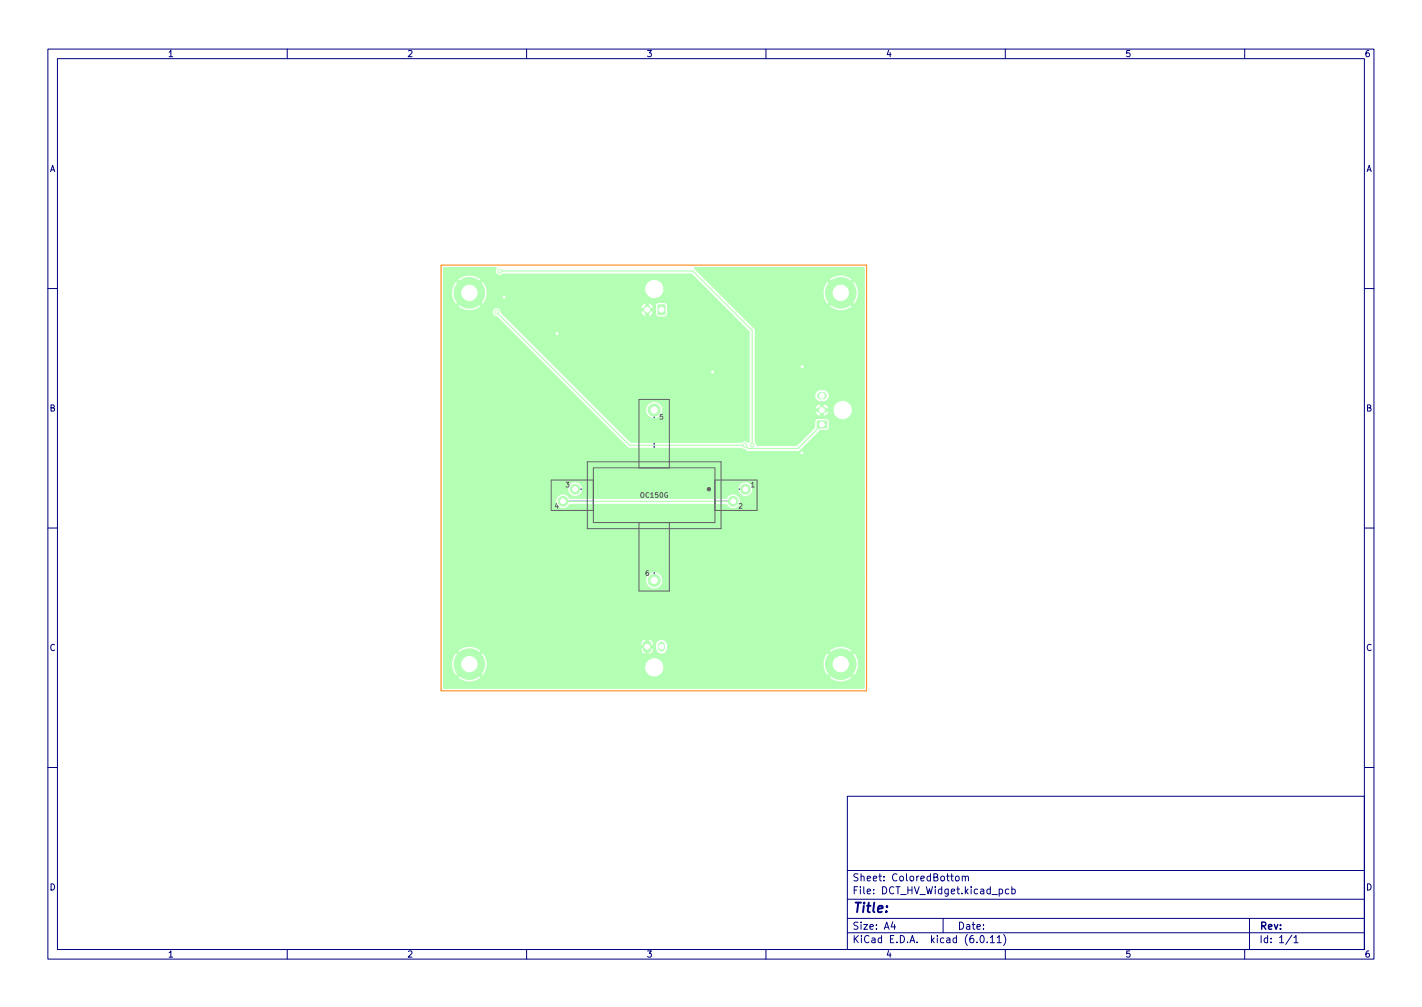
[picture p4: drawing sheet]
<svg xmlns="http://www.w3.org/2000/svg" width="297mm" height="210mm" viewBox="0 0 297 210" stroke-linecap="round" stroke-linejoin="round" font-family="sans-serif">
<g fill="none" stroke="#000080" stroke-width=".21">
<path d="M10 10.2h277v190.1h-277zM12 12.2h273v186.1h-273zM60 10.2v2M110 10.2v2M160 10.2v2M210 10.2v2M260 10.2v2M10 60.2h2M285 60.2h2M123.9 97.7h25.4v11.4h-25.4zM136.6 85v12.7M10 110.2h2"/>
<path d="M117.6 104.7h6.3M120.1 102.1h3.8M136.6 109.1v12.7M149.3 104.7h3.9M149.3 102.1h6.4M285 110.2h2M10 160.2h2M177 166.3h108v32h-108zM285 160.2h2M60 198.3v2M110 198.3v2M160 198.3v2"/>
<path d="M177 194.8h108M177 191.8h108M177 187.8h108M177 181.8h108M182.5 186.5v.1M182.5 185.7v.1M184.6 183.8v.1M184.6 183v.1M197 191.8v3M201 183.1l.2-.2 .4 .1v.9M201 182.9v1M201.6 183.1l.3-.2 .3 .1 .1 .9"/>
<path d="M209.6 195.1a1.72 1.72 0 0 1 0 2.3M210 198.3v2M211.4 185.7l.4-.1 .3 .3-.2 .7h-.5M211.4 185.1v1.5M260 198.3v2M261 191.8v6.5M270.3 195.8l.4-.5v1.5M270.3 196.8h.8"/>
</g>
<g fill="#b3ffb3" stroke="#b3ffb3" stroke-width=".21">
<path d="M134.5 134.1h1.4v1.9h-1.4z"/>
<path d="M170.8 87.9h1.8v1.4h-1.8z"/>
<path d="M137.5 63.7h1.4v1.9h-1.4z"/>
<path d="M92.7 55.9h11a.98 .98 0 0 0 .1 1.3 .98 .98 0 0 0 1.3 0h39.3l3.1 3.1h-8.8a2.01 2.01 0 0 0-2.3-1.9l-35.9-.1a3.7 3.7 0 0 0-4.9 .1l2.5 2.4 2.4-2.4h35.9a2 2 0 0 0-1.6 2.8h-33l-.2-1.2-.8-1.3-2.4 2.4h-.7l-2.4-2.4a3.6 3.6 0 0 0 0 4.9l2.4-2.5h.7l2.4 2.5 .8-1.3 .2-1.1h33a2.01 2.01 0 0 0 2.3 1.1 2.01 2.01 0 0 0 1.6-2h8.8l5.2 5.2h-13.3v-1.7l-.2-.5-.5-.2-1.3 .1-.4 .4-.1 .8-.5-.1a1.22 1.22 0 0 0-1-1.1v1.2h-.5v-1.2l-.5 .2-.4 .5h-33.5l-2.4-2.4-2.5 2.4a3.7 3.7 0 0 0 4.9 0h33.5l-.1 .5h3v.6l-1.5-.1v1.2h-.5v-1.2h-1a1.23 1.23 0 0 0 1 1.3h.5a1.24 1.24 0 0 0 1-1.2h.5l.1 .8 .2 .2 .4 .2 1.4-.1 .3-.2 .1-.4h13.3l3.8 3.8v16.3h-18.1v-.3a1.78 1.78 0 0 0-2.8-1.1 1.78 1.78 0 0 0 .3 3 1.78 1.78 0 0 0 2.5-1.6h18.1v6.6l-.1 .2a1.04 1.04 0 0 0-1.4-.1h-23.2l-27.1-27.1a.93 .93 0 0 0-.9-.9 .93 .93 0 0 0-1 .9 .93 .93 0 0 0 1 .9l27.5 27.5h23.6l1.3 .7h10.6l.4-.2 4.1-4.2h1.3l.5-.3 .1-.4v-1.4l-.3-.3-.4-.1h-1.6l-.4 .1-.3 .5-.1 1.3-3.7 3.7h-8.3l-.3-.8-.1-23.4-12.6-12.9h35.4v2.5l-2.4-.1a3.7 3.7 0 0 0-4.9 .1l2.4 2.4 2.5-2.4h2.4v2.8h-1.2l-.1-1.2-.8-1.3-2.4 2.4h-.7l-2.5-2.4a3.6 3.6 0 0 0 0 4.9l2.5-2.5h.7l2.4 2.5 .8-1.3 .1-1.1h1.2v2.7h-2.4l-2.5-2.4-2.4 2.4a3.7 3.7 0 0 0 4.9 0h2.4v18.8h-7.3v-.3a1.25 1.25 0 0 0-1.2-1h-.6a1.26 1.26 0 0 0-1.2 1.2 1.26 1.26 0 0 0 1.2 1.3h.7l.6-.3 .4-.5 .1-.4h7.3v2.9h-2.5v-.2a2.01 2.01 0 0 0-1.9-1.8 2.01 2.01 0 0 0-2.1 1.8h-.8v-.2a1.24 1.24 0 0 0-1.2-.8v1h-.6v-1a1.23 1.23 0 0 0-1.2 1h3.8v.5h-2v1h-.6v-1h-1.2a1.23 1.23 0 0 0 1.2 1h.6a1.25 1.25 0 0 0 1.2-1h.8a2.01 2.01 0 0 0 2.2 1.7 2.01 2.01 0 0 0 1.8-2h2.5v16.5h-23.3v-.2a1.53 1.53 0 0 0-1.6-1.3 1.53 1.53 0 0 0-1.4 1.5h-32.5l-.1-.2a1.53 1.53 0 0 0-2.4-1 1.53 1.53 0 0 0 .2 2.6 1.53 1.53 0 0 0 2.3-1.4h32.5v.3a1.53 1.53 0 0 0 1.6 1.3 1.53 1.53 0 0 0 1.4-1.6h23.3v2.6h-25.8v-.3a1.53 1.53 0 0 0-1.3-1.2 1.53 1.53 0 0 0-1.6 .8h-32.7a1.68 1.68 0 0 0-1.9-.8 1.53 1.53 0 0 0-.8 2.4 1.53 1.53 0 0 0 2.6-.2l32.7-.1a1.68 1.68 0 0 0 1.8 .8h.1a1.53 1.53 0 0 0 1.1-1.4h25.8v16.4h-42.1v-.2a1.78 1.78 0 0 0-2.8-1.1 1.78 1.78 0 0 0 .3 3 1.78 1.78 0 0 0 2.5-1.7h42.1v14.8h-2.4a3.7 3.7 0 0 0-4.1-.6h-34.6v-.6a1.26 1.26 0 0 0-1.3-1.2 1.26 1.26 0 0 0-1.2 1.3h-.5v-.8l-.4-.4-.6-.1v1.3h-.5v-1.3h-.4l-.4 .3-.2 1h3l.1 1h-.6v-.5h-1v1.2h-.5v-1.2h-1v.6h-33.4a3.7 3.7 0 0 0-4.9 0l2.5 2.4 2.4-2.4h33.4l.5 .6h1.3l.6-.2 .1-.5 .7 .1a1.26 1.26 0 0 0 1.3 .6 1.26 1.26 0 0 0 1-1.2h34.6l-.8 .6 2.4 2.4 2.5-2.4h2.4v2.8h-1.2l-.1-1.2-.8-1.3-2.4 2.5h-.7l-2.5-2.5a3.6 3.6 0 0 0-.8 3.1h-33.3v-.2a2.01 2.01 0 0 0-1.8-1.8 2.01 2.01 0 0 0-2.1 1.4h-33l-.2-1.2-.8-1.3-2.4 2.5h-.7l-2.4-2.5a3.6 3.6 0 0 0 0 4.9l2.4-2.4h.7l2.4 2.4 .8-1.3 .2-1.1h33a2.01 2.01 0 0 0 1.6 2.6 2.01 2.01 0 0 0 2.3-2h33.3l.2 .9 .6 .9 2.5-2.4h.7l2.4 2.4 .8-1.3 .1-1.1h1.2v2.8h-2.4l-2.5-2.5-2.4 2.5h-72.7l-2.4-2.5-2.5 2.5a3.7 3.7 0 0 0 4.9 0h72.7a3.7 3.7 0 0 0 4.9 0h2.4v2.2h-87.8z"/>
<circle cx="136.6" cy="121.2" r="1.27"/>
<circle cx="136.6" cy="85.6" r="1.27"/>
<circle cx="117.6" cy="104.7" r="1.02"/>
<circle cx="120.1" cy="102.1" r="1.02"/>
<circle cx="153.2" cy="104.7" r="1.02"/>
<circle cx="155.7" cy="102.1" r="1.02"/>
<circle cx="98.1" cy="61.1" r="3.2"/>
<circle cx="175.6" cy="61.1" r="3.2"/>
<circle cx="175.6" cy="138.7" r="3.2"/>
<circle cx="98.1" cy="138.7" r="3.2"/>
<circle cx="104.4" cy="56.6" r=".4"/>
<circle cx="103.7" cy="65.2" r=".4"/>
<circle cx="116.4" cy="69.6" r=".4"/>
<circle cx="148.8" cy="77.7" r=".4"/>
<circle cx="157.1" cy="92.9" r=".4"/>
<circle cx="155.6" cy="93" r=".4"/>
<circle cx="167.6" cy="76.5" r=".4"/>
<circle cx="167.5" cy="94.5" r=".4"/>
<circle cx="105.3" cy="62" r=".4"/>
</g>
<path d="M135.2 64.4v.5M171.4 85.6h.6M171.4 82.6h.6M138.2 134.8v.5" fill="none" stroke="#b3ffb3" stroke-width="1.5"/>
<path d="M104.4 56.6h40.3l12.4 12.4v23.9M103.7 65.2l27.8 27.8h24.1l.7 .6h10.4l5-5M117.6 104.7h35.6" fill="none" stroke="#b3ffb3" stroke-width=".25"/>
<g fill="#fff" stroke="#fff" stroke-width=".21">
<circle cx="104.4" cy="56.6" r=".2"/>
<circle cx="103.7" cy="65.2" r=".2"/>
<circle cx="116.4" cy="69.6" r=".2"/>
<circle cx="148.8" cy="77.7" r=".2"/>
<circle cx="157.1" cy="92.9" r=".2"/>
<circle cx="155.6" cy="93" r=".2"/>
<circle cx="167.6" cy="76.5" r=".2"/>
<circle cx="167.5" cy="94.5" r=".2"/>
<circle cx="105.3" cy="62" r=".2"/>
<circle cx="136.6" cy="121.2" r=".65"/>
<circle cx="136.6" cy="85.6" r=".65"/>
<circle cx="117.6" cy="104.7" r=".51"/>
<circle cx="120.1" cy="102.1" r=".5"/>
<circle cx="153.2" cy="104.7" r=".51"/>
<circle cx="155.7" cy="102.1" r=".5"/>
<circle cx="136.7" cy="139.3" r="1.5"/>
<circle cx="135.2" cy="135" r=".51"/>
<circle cx="138.2" cy="135" r=".51"/>
<circle cx="176" cy="85.6" r="1.5"/>
<circle cx="171.7" cy="88.6" r=".51"/>
<circle cx="171.7" cy="85.6" r=".51"/>
<circle cx="171.7" cy="82.6" r=".51"/>
<circle cx="136.7" cy="60.3" r="1.5"/>
<circle cx="138.2" cy="64.7" r=".51"/>
<circle cx="135.2" cy="64.7" r=".51"/>
<circle cx="98.1" cy="61.1" r="1.6"/>
<circle cx="175.6" cy="61.1" r="1.6"/>
<circle cx="175.6" cy="138.7" r="1.6"/>
<circle cx="98.1" cy="138.7" r="1.6"/>
</g>
<circle cx="148.1" cy="102.1" r=".35" fill="#626262" stroke="#626262" stroke-width=".21"/>
<path d="M122.7 96.4h27.9v14h-27.9zM123.9 97.7h25.4v11.4h-25.4zM133.5 97.7v-14.3h6.3v14.3M123.9 100.2h-8.8v6.4h8.8M133.5 109.1v14.3h6.3v-14.3M149.3 100.2h8.8v6.4h-8.8" fill="none" stroke="#626262" stroke-width=".21"/>
<path d="M92.1 55.3h88.9v88.9h-88.9z" fill="none" stroke="#ff8000" stroke-width=".21"/>
<text font-size="2.8" fill="#000080" x="178" y="191.2">Title:</text>
<g font-size="2.1" fill="#000080">
<text x="178" y="184.5">Sheet:</text>
<text x="186.2" y="184.5">ColoredBottom</text>
<text x="178" y="187.2">File:</text>
<text x="184.4" y="187.2">DCT_HV_Widget.kicad_pcb</text>
<text x="178" y="197.4">KiCad</text>
<text x="178" y="194.6">Size:</text>
<text x="184.7" y="194.6">A4</text>
<text x="185.7" y="197.4">E.D.A.</text>
<text x="194.6" y="197.4">kicad</text>
<text x="200" y="194.6">Date:</text>
<text x="201.8" y="197.4">(6.0.11)</text>
<text x="263" y="194.6">Rev:</text>
<text x="263" y="197.4">Id:</text>
<text x="267.1" y="197.4">1/1</text>
</g>
<g font-size="1.8" fill="#000080">
<text x="35" y="12.3">1</text>
<text x="85" y="12.3">2</text>
<text x="135" y="12.3">3</text>
<text x="185" y="12.3">4</text>
<text x="235" y="12.3">5</text>
<text x="285" y="12.3">6</text>
<text x="10.4" y="36.3">A</text>
<text x="285.4" y="36.3">A</text>
<text x="10.3" y="86.3">B</text>
<text x="285.3" y="86.3">B</text>
<text x="10.3" y="136.3">C</text>
<text x="285.3" y="136.3">C</text>
<text x="10.3" y="186.3">D</text>
<text x="285.3" y="186.3">D</text>
<text x="35" y="200.3">1</text>
<text x="85" y="200.3">2</text>
<text x="135" y="200.3">3</text>
<text x="185" y="200.3">4</text>
<text x="235" y="200.3">5</text>
<text x="285" y="200.3">6</text>
</g>
<g font-size="1.4" fill="#626262">
<text x="137.8" y="87.9">5</text>
<text x="115.9" y="106.5">4</text>
<text x="118.1" y="102.1">3</text>
<text x="133.7" y="104.2">OC150G</text>
<text x="154.3" y="106.5">2</text>
<text x="156.8" y="102.1">1</text>
<text x="134.8" y="120.5">6</text>
</g>
</svg>
